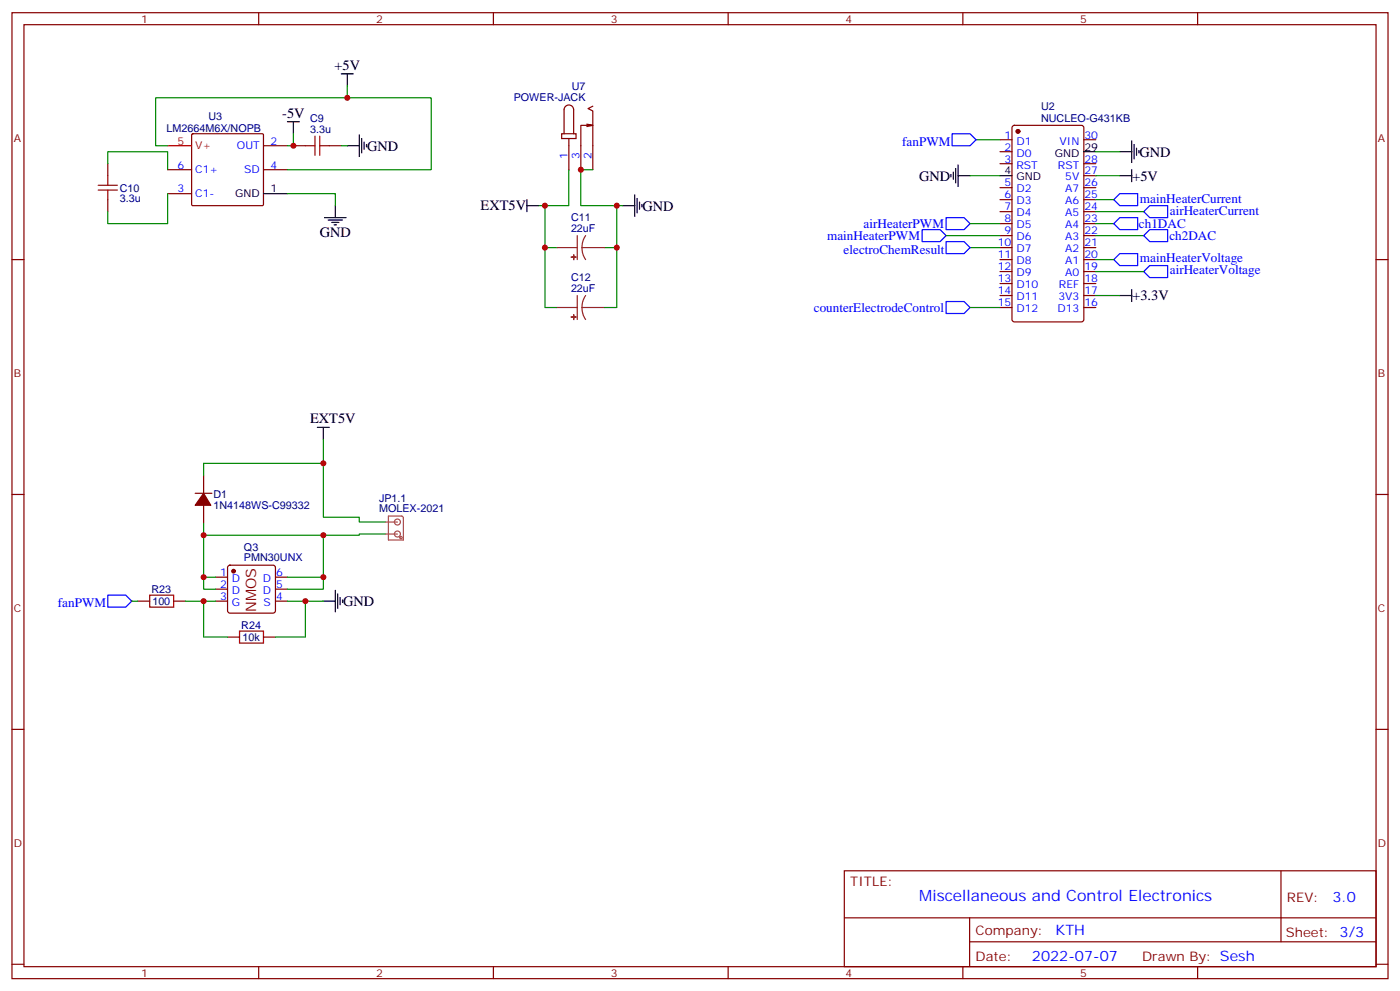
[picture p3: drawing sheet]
<svg xmlns="http://www.w3.org/2000/svg" width="412mm" height="292mm" viewBox="0 0 412 292" stroke-linecap="round" stroke-linejoin="round" font-family="sans-serif">
<g fill="none" stroke="#870000" stroke-width=".35">
<path d="M3.5 3.7h405.4v284.4h-405.4zM7.1 7.3h398.2v277.3h-398.2zM76.2 3.7v3.6M145.3 3.7v3.6M214.5 3.7v3.6M283.6 3.7v3.6M352.8 3.7v3.6M56.5 39.5l.3-.1h20.6l.2 .3v20.7l-.3 .1h-20.7l-.2-.3zM165.5 39.4h4.2v1.4h-4.2zM166.2 39.4v-7.1a1.41 1.41 0 0 1 1.4-1.4 1.41 1.41 0 0 1 1.4 1.4v7.1M172.9 36.5l1.7 .4h-3.5v13.1M174.6 31.3l-1.4 .7 1.4 .7v17.3"/>
<path d="M174.6 36.9l-1.7 .4M298.3 37.1l.5-.2h19.8l.6 .4 .1 56.8-.5 .6-20 .1-.6-.5-.1-56.7zM31.7 48.2v3.5M31.7 58.8v3.5M49.4 50h7M49.4 57h7M77.6 50h7.1M77.6 42.9h7.1M86.4 42.9h3.6M97 42.9h3.5M167.6 40.8v9.2M294.6 41.1h3.5"/>
<path d="M294.6 44.7h3.5M294.6 48.2h3.5M294.6 55.2h3.5M294.6 58.8h3.5M319.3 41.1h3.5M319.3 48.2h3.5M319.3 55.2h3.5M319.3 58.8h3.5M319.3 51.7h3.5M3.5 76.4h3.6M294.6 76.4h3.5M294.6 62.3h3.5"/>
<path d="M294.6 65.8h3.5M294.6 69.4h3.5M294.6 72.9h3.5M294.6 79.9h3.5M319.3 76.4h3.5M319.3 62.3h3.5M319.3 65.8h3.5M319.3 69.4h3.5M319.3 72.9h3.5M319.3 79.9h3.5M405.3 76.4h3.6M294.6 83.5h3.5"/>
<path d="M294.6 87h3.5M294.6 90.5h3.5M319.3 83.5h3.5M319.3 87h3.5M319.3 90.5h3.5M60 139.9v5.3M3.5 145.6h3.6M57.5 145.2h4.9M60 148.7v5.3M405.3 145.6h3.6M40.6 177h3.5M51.2 177h3.5"/>
<path d="M63.5 169.9h3.5M63.5 173.4h3.5M63.5 177h3.5M67.3 166.6l.4-.2h12.7l.5 .2 .2 .5v12.7l-.2 .5-.5 .2h-12.7l-.5-.3-.2-.4v-12.7zM81.1 169.9h3.6M81.1 173.4h3.6M81.1 177h3.6M67 187.5h3.6M77.6 187.5h3.5M3.5 214.7h3.6M405.3 214.7h3.6M248.7 256.3h156.6v28.3h-156.6z"/>
<path d="M377.3 256.4v20.8M248.7 270.2h156.5M285.6 277.2h119.6M285.6 270.2v14.1M3.5 283.8h3.6M76.2 284.6v3.5M145.3 284.6v3.5M214.5 284.6v3.5M283.6 284.6v3.5M352.8 284.6v3.5M405.3 283.8h3.6"/>
</g>
<g fill="#870000" stroke="#870000" stroke-width=".35">
<path d="M60 145.2l2.1 3.5h-4.6z"/>
<circle cx="299.9" cy="38.7" r=".53"/>
<circle cx="68.8" cy="168.1" r=".53"/>
</g>
<g fill="none" stroke="#000" stroke-width=".35">
<path d="M84.7 35.8h3.5M86.4 35.8v3.6M100.5 21.7h3.6M102.3 21.7v3.6M105.8 39.7v6.4M77.6 57h7.1M102.3 42.9h3.5M106.5 40.8v4.2M107.2 41.8v2.2M107.9 42.5v.8M155.2 58.8v3.5M187 57.4v6.3"/>
<path d="M187.7 58.4v4.3M188.4 59.5v2.1M280.1 51.4v.7M280.8 50.7v2.1M281.5 49.6v4.2M282.2 51.7h3.6M282.2 48.5v6.4M294.6 51.7h3.5M319.3 44.7h3.5M329.8 51.7h3.6M329.8 44.7h3.6M333.4 41.5v6.3"/>
<path d="M333.4 50v3.5M334.1 42.5v4.3M334.8 43.6v2.1M335.5 44.3v.7M95.6 64.1h6.4M96.7 64.8h4.2M97.7 65.5h2.1M98.4 66.2h.7M98.8 60.5v3.6M155.2 60.5h3.5M183.4 60.5h3.6M189.1 60.2v.7"/>
<path d="M329.8 87h3.6M333.4 85.2v3.6M93.5 125.8h3.5M95.2 125.8v3.5M95.2 177h3.6M98.8 173.8v6.3M99.5 174.8v4.3M100.2 175.9v2.1M100.9 176.6v.7"/>
</g>
<g fill="none" stroke="#008700" stroke-width=".35">
<path d="M86.4 39.4v3.5h-1.7M102.3 25.3v3.5M31.7 48.2v-3.5h17.7v5.3M49.4 42.9h-3.5v-14.1h81.1v21.2h-42.3M49.4 57v8.8h-17.7v-3.5M84.7 57h14.1v3.5M100.5 42.9h1.8M167.6 50v10.5h-8.9M174.6 50h-3.5v10.5h10.6v12.4h-3.5M285.8 51.7h8.8M287.5 41.1h7.1M322.8 44.7h7"/>
<path d="M322.8 51.7h7M322.8 58.8h5.3M160.5 60.5v12.4h3.5M160.5 72.9v17.6h3.5M181.7 72.9v17.6h-3.5M181.7 60.5h1.7M278.7 69.4h15.9M285.8 65.8h8.8M285.8 72.9h8.8M322.8 69.4h14.1M322.8 65.8h5.3M322.8 79.9h14.1"/>
<path d="M322.8 76.4h5.3M322.8 62.3h14.1M285.8 90.5h8.8M322.8 87h7M60 139.9v-3.5h35.2v15.9h10.6v1.4h7.8M95.2 129.3v7.1M60 154v19.4h3.5M60 157.6h35.2M113.6 157.2h-7.8v.4h-10.6v15.8h-10.5M38.8 177h1.8M54.7 177h8.8M60 177v10.5h7"/>
<path d="M60 169.9h3.5M84.7 177h10.5M84.7 169.9h10.5M90 177v10.5h-8.9"/>
</g>
<path d="M280.5 39.4h5.3l1.7 1.7-1.7 1.8h-5.3zM328.1 58.8l1.7-1.8h5.3v3.5h-5.3zM271.6 67.6h5.3l1.8 1.8-1.8 1.7h-5.3zM278.7 64.1h5.3l1.8 1.7-1.8 1.8h-5.3zM278.7 71.1h5.3l1.8 1.8-1.8 1.7h-5.3zM328.1 65.8l1.7-1.7h5.3v3.5h-5.3zM329.8 74.6h5.3v3.6h-5.3l-1.7-1.8zM338.7 67.6h5.3v3.5h-5.3l-1.8-1.7zM338.7 78.2h5.3v3.5h-5.3l-1.8-1.8zM338.7 60.5h5.3v3.6h-5.3l-1.8-1.8zM278.7 88.8h5.3l1.8 1.7-1.8 1.8h-5.3zM31.7 175.2h5.3l1.8 1.8-1.8 1.7h-5.3z" fill="none" stroke="#00f" stroke-width=".35"/>
<path d="M28.9 56h5.7M28.9 54.5h5.7M31.7 51.7v2.8M31.7 56v2.8M90 42.9h2.8M92.8 40.1v5.6M94.2 42.9h2.8M94.2 40.1v5.6M44.1 175.2h7.1v3.5h-7.1zM70.6 185.8h7v3.5h-7z" fill="none" stroke="#a10000" stroke-width=".35"/>
<path d="M49.4 42.9h7" fill="none" stroke="#f00" stroke-width=".35"/>
<g fill="none" stroke="#a64a4a" stroke-width=".35">
<path d="M113.6 153.7h3.5M113.6 157.2h3.5M114.4 151.9h3.9l.4 .2 .1 6.9h-4.4zM116.2 157.2a.88 .88 0 0 1 1.2-.8 .88 .88 0 0 1 .3 1.4 .88 .88 0 0 1-1.4-.3l-.1-.3"/>
<circle cx="117.1" cy="153.7" r=".88"/>
<circle cx="118.1" cy="158.3" r=".35"/>
</g>
<path d="M164 72.9h6M170 69.4v7M171.4 72.9l.3 1.8 .8 1.7M171.4 72.9h6.8M172.5 69.4l-.8 1.6-.3 1.9M164 90.5h6M170 87v7.1M171.4 90.5l.3 1.9 .8 1.7M171.4 90.5h6.8M172.5 87l-.8 1.7-.3 1.8" fill="none" stroke="#8c2424" stroke-width=".35"/>
<g fill="#8c2424" stroke="#8c2424" stroke-width=".35">
<path d="M169 75v1.4z"/>
<path d="M168.3 75.7h1.4z"/>
<path d="M169 92.6v1.5z"/>
<path d="M168.3 93.3h1.4z"/>
</g>
<g fill="#c00">
<circle cx="160.5" cy="60.5" r=".88"/>
<circle cx="181.7" cy="60.5" r=".88"/>
<circle cx="90" cy="177" r=".88"/>
<circle cx="60" cy="177" r=".88"/>
<circle cx="60" cy="169.9" r=".88"/>
<circle cx="95.3" cy="169.9" r=".88"/>
<circle cx="60" cy="157.6" r=".88"/>
<circle cx="95.3" cy="157.6" r=".88"/>
<circle cx="95.3" cy="136.4" r=".88"/>
<circle cx="102.3" cy="28.8" r=".88"/>
<circle cx="86.4" cy="42.9" r=".88"/>
<circle cx="171.1" cy="50" r=".88"/>
<circle cx="160.5" cy="72.9" r=".88"/>
<circle cx="181.7" cy="72.9" r=".88"/>
</g>
<text font-size="4.6" fill="#00f" x="270.8" y="265.4">Miscellaneous and Control Electronics</text>
<g font-size="4.2">
<text x="98.5" y="20.6">+5V</text>
<text x="83.1" y="34.7">-5V</text>
<text x="108.1" y="44.3">GND</text>
<text x="335.7" y="46.1">GND</text>
<text x="270.8" y="53.2">GND</text>
<text x="333.6" y="53.2">+5V</text>
<text x="141.6" y="61.9">EXT5V</text>
<text x="189.3" y="62">GND</text>
<text x="94.2" y="69.7">GND</text>
<text x="333.6" y="88.4">+3.3V</text>
<text x="91.4" y="124.6">EXT5V</text>
<text x="101.1" y="178.4">GND</text>
</g>
<text font-size="4.2" fill="#800" x="75.5" y="180.1" transform="rotate(-90 75.5 180.1)">NMOS</text>
<g font-size="4.2" fill="#00f">
<text x="392.5" y="265.6">3.0</text>
<text x="310.9" y="275.2">KTH</text>
<text x="304" y="283">2022-07-07</text>
</g>
<g font-size="3.9" fill="#00f">
<text x="265.8" y="42.9">fanPWM</text>
<text x="335.8" y="59.6">mainHeaterCurrent</text>
<text x="344.6" y="63.2">airHeaterCurrent</text>
<text x="243.7" y="70.6">mainHeaterPWM</text>
<text x="254.4" y="67.1">airHeaterPWM</text>
<text x="335.5" y="67.1">ch1DAC</text>
<text x="344.5" y="70.6">ch2DAC</text>
<text x="248.5" y="74.6">electroChemResult</text>
<text x="335.8" y="77.3">mainHeaterVoltage</text>
<text x="344.6" y="80.8">airHeaterVoltage</text>
<text x="239.7" y="91.7">counterElectrodeControl</text>
<text x="17.1" y="178.7">fanPWM</text>
</g>
<g font-size="3.9" fill="#800">
<text x="250.5" y="260.9">TITLE:</text>
<text x="379.1" y="265.6">REV:</text>
<text x="287.4" y="275.1">Company:</text>
<text x="378.7" y="275.7">Sheet: 3/3</text>
<text x="287.4" y="282.8">Date:</text>
<text x="336.4" y="282.9">Drawn By: Sesh</text>
</g>
<g font-size="3.2" fill="#800">
<text x="41.6" y="6.7">1</text>
<text x="110.8" y="6.7">2</text>
<text x="179.9" y="6.7">3</text>
<text x="249.1" y="6.7">4</text>
<text x="318.2" y="6.7">5</text>
<text x="4.1" y="41.8">A</text>
<text x="405.9" y="41.8">A</text>
<text x="4.1" y="111">B</text>
<text x="405.9" y="111">B</text>
<text x="4.1" y="180.1">C</text>
<text x="405.9" y="180.1">C</text>
<text x="4.1" y="249.3">D</text>
<text x="405.9" y="249.3">D</text>
<text x="41.6" y="287.5">1</text>
<text x="110.8" y="287.5">2</text>
<text x="179.9" y="287.5">3</text>
<text x="249.1" y="287.5">4</text>
<text x="318.2" y="287.5">5</text>
</g>
<g font-size="3.2" fill="#000080">
<text x="151.3" y="29.8">POWER-JACK</text>
<text x="168.4" y="26.6">U7</text>
<text x="61.4" y="35.2">U3</text>
<text x="91.4" y="35.8">C9</text>
<text x="306.7" y="35.8">NUCLEO-G431KB</text>
<text x="306.7" y="32.5">U2</text>
<text x="49" y="38.7">LM2664M6X/NOPB</text>
<text x="91.4" y="39">3.3u</text>
<text x="35.3" y="59.6">3.3u</text>
<text x="35.3" y="56.4">C10</text>
<text x="168.2" y="65.1">C11</text>
<text x="168.2" y="68.3">22uF</text>
<text x="168.2" y="82.8">C12</text>
<text x="168.2" y="85.9">22uF</text>
<text x="62.9" y="149.8">1N4148WS-C99332</text>
<text x="62.9" y="146.6">D1</text>
<text x="111.7" y="147.6">JP1.1</text>
<text x="111.7" y="150.8">MOLEX-2021</text>
<text x="71.9" y="165.2">PMN30UNX</text>
<text x="71.9" y="162.3">Q3</text>
<text x="44.6" y="174.6">R23</text>
<text x="44.9" y="178.1">100</text>
<text x="71.1" y="185.2">R24</text>
<text x="71.4" y="188.7">10k</text>
</g>
<g font-size="3.2" fill="#00f">
<text x="295.9" y="40.8">1</text>
<text x="319.4" y="40.8">30</text>
<text x="69.8" y="44">OUT</text>
<text x="79.7" y="42.5">2</text>
<text x="167.2" y="46.7" transform="rotate(-90 167.2 46.7)">1</text>
<text x="170.7" y="46.7" transform="rotate(-90 170.7 46.7)">3</text>
<text x="174.3" y="46.7" transform="rotate(-90 174.3 46.7)">2</text>
<text x="295.9" y="44.3">2</text>
<text x="295.9" y="47.8">3</text>
<text x="299.4" y="42.5">D1</text>
<text x="299.4" y="46.1">D0</text>
<text x="312.1" y="42.5">VIN</text>
<text x="319.4" y="47.8">28</text>
<text x="52.3" y="49.6">6</text>
<text x="57.5" y="51">C1+</text>
<text x="71.9" y="51">SD</text>
<text x="79.7" y="49.6">4</text>
<text x="299.4" y="49.6">RST</text>
<text x="311.6" y="49.6">RST</text>
<text x="313.8" y="53.1">5V</text>
<text x="319.4" y="51.4">27</text>
<text x="52.3" y="56.7">3</text>
<text x="57.5" y="58.1">C1-</text>
<text x="295.9" y="54.9">5</text>
<text x="295.9" y="58.4">6</text>
<text x="299.4" y="56.7">D2</text>
<text x="313.8" y="56.7">A7</text>
<text x="319.4" y="58.4">25</text>
<text x="319.4" y="54.9">26</text>
<text x="295.9" y="61.9">7</text>
<text x="295.9" y="65.5">8</text>
<text x="299.4" y="60.2">D3</text>
<text x="299.4" y="63.7">D4</text>
<text x="313.8" y="63.7">A5</text>
<text x="313.8" y="60.2">A6</text>
<text x="319.4" y="65.5">23</text>
<text x="319.4" y="61.9">24</text>
<text x="295.9" y="69">9</text>
<text x="299.4" y="67.2">D5</text>
<text x="299.4" y="70.8">D6</text>
<text x="313.8" y="70.8">A3</text>
<text x="313.8" y="67.2">A4</text>
<text x="319.4" y="69">22</text>
<text x="293.9" y="72.5">10</text>
<text x="293.9" y="76.1">11</text>
<text x="299.4" y="74.3">D7</text>
<text x="299.4" y="77.8">D8</text>
<text x="313.8" y="77.8">A1</text>
<text x="313.8" y="74.3">A2</text>
<text x="319.4" y="76.1">20</text>
<text x="319.4" y="72.5">21</text>
<text x="293.9" y="79.6">12</text>
<text x="293.9" y="83.1">13</text>
<text x="299.4" y="81.4">D9</text>
<text x="313.8" y="81.4">A0</text>
<text x="319.4" y="83.1">18</text>
<text x="319.4" y="79.6">19</text>
<text x="293.9" y="86.6">14</text>
<text x="299.4" y="84.9">D10</text>
<text x="299.4" y="88.4">D11</text>
<text x="311.8" y="88.4">3V3</text>
<text x="311.9" y="84.9">REF</text>
<text x="319.4" y="86.6">17</text>
<text x="293.9" y="90.2">15</text>
<text x="299.4" y="91.9">D12</text>
<text x="311.5" y="91.9">D13</text>
<text x="319.4" y="90.2">16</text>
<text x="64.8" y="173.1">2</text>
<text x="64.8" y="169.5">1</text>
<text x="68.3" y="171.3">D</text>
<text x="77.4" y="171.3">D</text>
<text x="81.3" y="169.5">6</text>
<text x="81.3" y="173.1">5</text>
<text x="64.8" y="176.6">3</text>
<text x="68.3" y="178.4">G</text>
<text x="68.3" y="174.8">D</text>
<text x="77.4" y="174.8">D</text>
<text x="77.7" y="178.4">S</text>
<text x="81.3" y="176.6">4</text>
</g>
<g font-size="3.2" fill="#f00">
<text x="52.3" y="42.5">5</text>
<text x="57.5" y="44">V+</text>
</g>
<g font-size="3.2">
<text x="310.7" y="46.1">GND</text>
<text x="319.4" y="44.3">29</text>
<text x="295.9" y="51.4">4</text>
<text x="299.4" y="53.1">GND</text>
<text x="69.3" y="58.1">GND</text>
<text x="79.7" y="56.7">1</text>
</g>
</svg>
